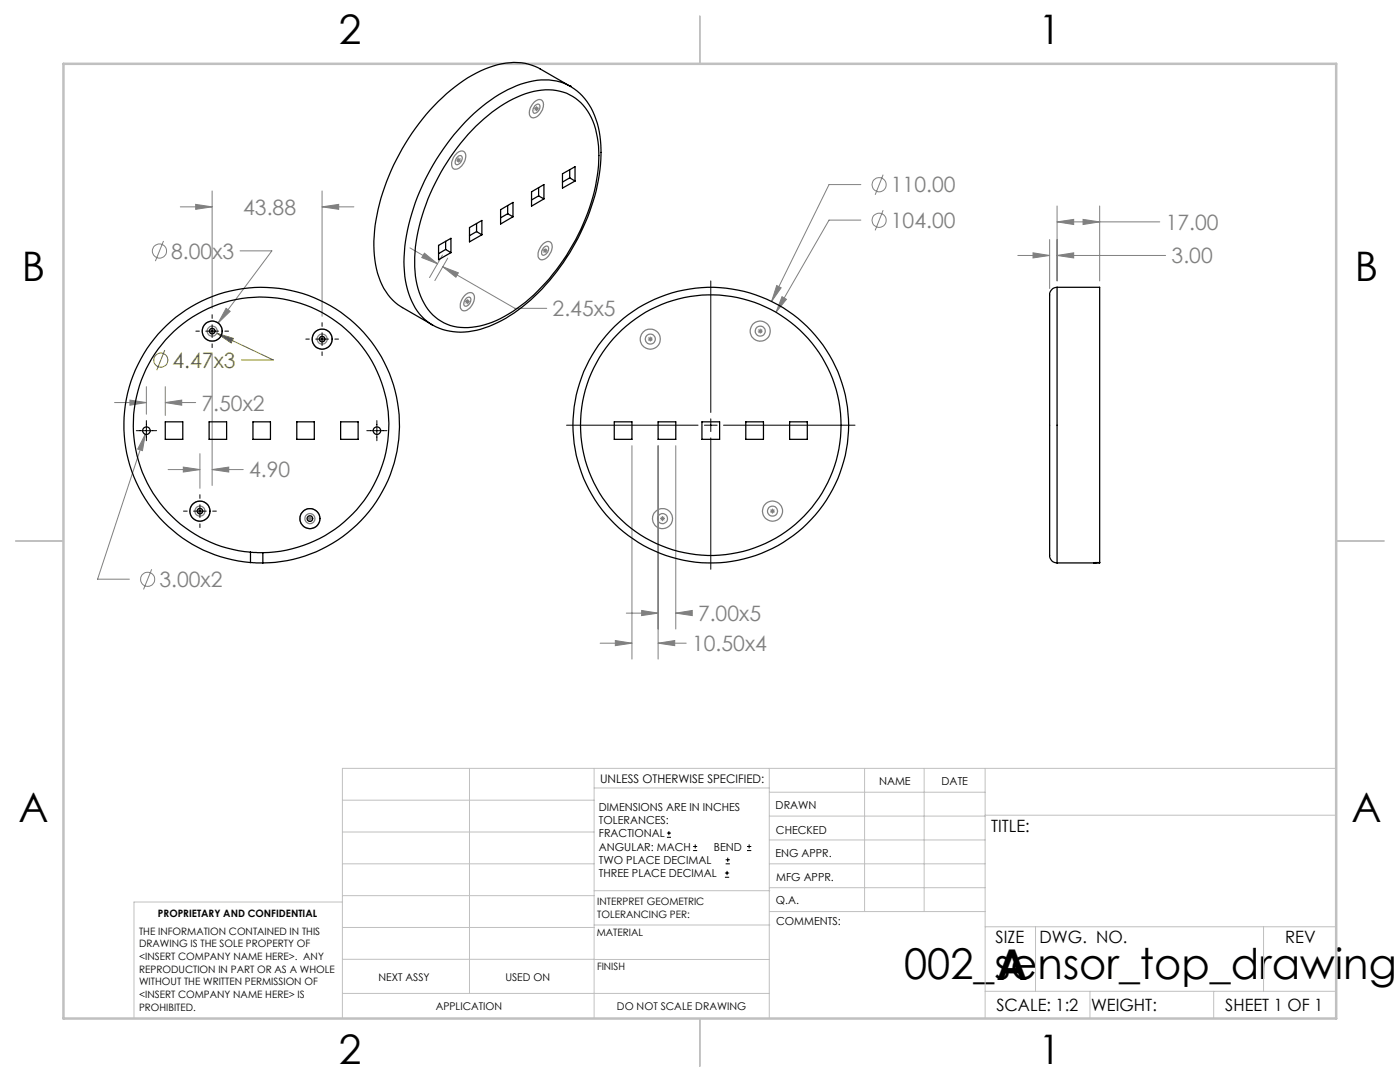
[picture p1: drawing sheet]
<svg xmlns="http://www.w3.org/2000/svg" width="279mm" height="216mm" viewBox="0 0 279 216" stroke-linecap="round" stroke-linejoin="round" font-family="sans-serif">
<g fill="none" stroke="#808080" stroke-width=".2">
<path d="M42.3 38.1v23.4M64.3 38.1v25M91.1 32h.9M91.2 31.6l.7 .7M91.5 31.4v1.1M91.9 31.6l-.7 .7M106.5 21.7h1.1M106.7 21.3l.7 .7M107.1 21.2v1M107.4 21.3l-.7 .7M171.8 36.8h-6.3l-11.5 23.3M176.2 34.9l-1.5 4"/>
<path d="M32.6 48.1l-1.6 4M36 41.3h6.3M39.1 40.8l3.2 .5-3.2 .5zM47.9 50.1h6.4l-10.8 14.4M64.3 41.3l3.3-.5v1zM64.3 41.3h6.3M81.8 49.5l5.5 3.1M84.7 50.5l2.6 2.1-3.1-1.2zM88.3 50.9l-2.6 4.5M88.4 53.2l3.1 1.2-.5 .9zM88.4 53.2l14.4 8.3h6.3M89.4 51.5l-2.6 4.5"/>
<path d="M92.9 59.8l.7 .7M93.3 59.7v1M93.6 59.8l-.7 .7M108.3 50h1M108.4 49.7l.7 .7M108.8 49.5v1M109.1 49.7l-.7 .7M155 57l.9 .4-1.9 2.7zM156.1 59.2l.9 .5-2.1 2.6zM171.8 43.9h-6.3l-10.6 18.4M176.2 41.9l-1.5 4.1M203.1 51h6.4"/>
<path d="M206.2 50.4l3.3 .6-3.3 .5zM209.5 47.8v9.8M211 44.3l3.3-.5v1zM211 51l3.3-.6v1.1zM211 41.1v15M211 44.3h20.5M211 51h21.6M216.1 43.8l3.4 .5-3.4 .5zM219.5 41.1v15M25.9 79.8l3.3 .5-3.3 .6zM29.2 77.2v5.5M33 77.2v5.7"/>
<path d="M41.8 66.1h1.1M42 65.7l.7 .7M42.3 70.6v26.3M42.3 65.6v1M42.7 65.7l-.7 .7M45.1 61.5l.8 .6-2.4 2.4zM63.8 67.7h1M63.9 67.3l.7 .7M64.3 67.2v1M64.6 67.3l-.7 .7M92.7 60.2h1.1M129.3 67.7h1"/>
<path d="M129.4 67.3l.7 .7M129.8 67.2v1M130.1 67.3l-.7 .7M151.2 66.1h1M151.4 65.7l.7 .7M151.7 65.6v1M152.1 65.7l-.7 .7M22.9 80.3h6.3M29 86.6l-.6 3.3-.9-.3zM29 86.6l-9.5 29h6.3M33 80.3l3.3-.5v1.1zM33 80.3h6.1"/>
<path d="M33.5 93.7h6.4M36.6 93.2l3.3 .5-3.3 .5zM39.9 90.5v6.9M42.3 93.7l3.3-.5v1zM42.3 93.7h6.2M126.1 88.9v42.6M131.3 88.9v42.6M134.9 88.9v36.6M30.3 113.6l-1.7 4M39.4 102h1M39.5 101.6l.8 .7M39.9 101.5v1"/>
<path d="M40.3 101.6l-.8 .7M61.3 103.5h1M61.5 103.1l.7 .7M61.8 103v1M62.2 103.1l-.7 .7M131.7 103.5h1M131.9 103.1l.7 .7M132.2 103v1M132.6 103.1l-.7 .7M153.7 102h1M153.8 101.6l.7 .7M154.2 101.5v1"/>
<path d="M154.5 101.6l-.7 .7M119.8 128.3h6.3M122.8 127.8l3.3 .5-3.3 .5zM125 122.3h6.3M128.1 121.8l3.2 .5-3.2 .5zM131.3 128.3l3.4-.5v1zM131.3 128.3h5.6M134.9 122.3l3.2-.5v1zM134.9 122.3h3.2"/>
<circle cx="175.4" cy="36.9" r="1.41"/>
<circle cx="31.8" cy="50.1" r="1.41"/>
<circle cx="175.4" cy="44" r="1.4"/>
<circle cx="29.5" cy="115.6" r="1.41"/>
</g>
<g fill="none" stroke="#808000" stroke-width=".2">
<path d="M32.9 69.9l-1.6 4M43.4 66.5l3.2 1-.5 .9zM43.4 66.5l11.1 5.3h-6.3"/>
<circle cx="32.1" cy="71.9" r="1.41"/>
</g>
<g fill="none" stroke="#000" stroke-width=".2">
<path d="M141.9 56.1v26.2M39.1 66.1h.7M41.1 66.1h2.5M42.3 62.8v.7M42.3 64.8v2.5M42.3 68.6v.8M44.9 66.1h.7M61 67.7h.7M63 67.7h2.5M64.3 64.4v.7M64.3 66.4v2.5M64.3 70.2v.7"/>
<path d="M66.8 67.7h.8M27.2 85.9h4.1M29.2 83.9v4M39.9 98.7v.7M73.2 85.9h4M75.2 83.9v4M113.1 84.8h26.2M140.6 84.8h2.5M141.9 83.6v2.5M141.9 87.4v26.2M144.4 84.8h26.2M36.6 102h.8"/>
<path d="M38.6 102h2.6M39.9 100.7v2.6M39.9 104.5v.8M42.4 102h.8M133.1 167.1h.8M133.1 166.2h.8M133.5 165.8v.9M138.3 169.7h.8M138.3 168.9h.8M138.7 168.5v.8M144.7 175h.8M144.7 174.2h.8"/>
<path d="M144.8 172.4h.9M144.8 171.6h.9M145.1 173.8v.8M145.2 171.1v.9M149.1 169.7h.8M149.1 168.9h.8M149.5 168.5v.8"/>
</g>
<g fill="none" stroke="#808080" stroke-width=".25">
<path d="M91.2 31.5l.1-.1a.57 .57 0 0 1 .8-.2 .57 .57 0 0 1 0 .9l-.3 .4a.55 .55 0 0 1-.8 .3 .55 .55 0 0 1-.1-.8zM91.2 30.6l.1-.1a.99 .99 0 0 1 1.4-.2 .99 .99 0 0 1 .2 1.3 2.43 2.43 0 0 1-2.2 2.2 1.59 1.59 0 0 1-.2-2.3zM106.5 20.5l.3-.3a.95 .95 0 0 1 1.3-.2 .95 .95 0 0 1 .3 1.2 2.47 2.47 0 0 1-2.2 2.3 1.61 1.61 0 0 1-.1-2.4zM106.8 21.1a.56 .56 0 0 1 .8-.3 .56 .56 0 0 1 .1 .9l-.3 .6a.56 .56 0 0 1-.9 .3 .56 .56 0 0 1-.1-.9zM92.7 58.9l.2-.1a1.01 1.01 0 0 1 1.4-.3 1.01 1.01 0 0 1 .3 1.4 2.35 2.35 0 0 1-2.2 2.1 1.56 1.56 0 0 1-.2-2.2zM93.1 59.5a.54 .54 0 0 1 .7-.1 .54 .54 0 0 1 .1 .8l-.3 .6a.55 .55 0 0 1-.8 .3 .55 .55 0 0 1-.2-.9zM108.3 48.8l.2-.3a.95 .95 0 0 1 1.3-.2 .95 .95 0 0 1 .4 1.2 2.47 2.47 0 0 1-2.3 2.3 1.77 1.77 0 0 1 0-2.6zM108.5 49.4a.56 .56 0 0 1 .8-.2 .56 .56 0 0 1 .1 .8l-.3 .6a.54 .54 0 0 1-.8 .3 .54 .54 0 0 1-.2-.7z"/>
<circle cx="42.4" cy="66.1" r="1"/>
<circle cx="42.4" cy="66.1" r="2"/>
<circle cx="64.3" cy="67.7" r="2"/>
<circle cx="64.3" cy="67.7" r="1"/>
<circle cx="129.8" cy="67.7" r=".99"/>
<circle cx="129.8" cy="67.7" r="2"/>
<circle cx="151.7" cy="66.1" r="2"/>
<circle cx="151.7" cy="66.1" r=".99"/>
<circle cx="39.9" cy="102" r="1"/>
<circle cx="39.9" cy="102" r="2"/>
<circle cx="61.8" cy="103.5" r="1"/>
<circle cx="61.8" cy="103.5" r="1.99"/>
<circle cx="132.2" cy="103.5" r="2"/>
<circle cx="132.2" cy="103.5" r="1.01"/>
<circle cx="154.2" cy="102" r="2"/>
<circle cx="154.2" cy="102" r="1"/>
</g>
<g fill="none" stroke="#c0c0c0" stroke-width=".2">
<path d="M68.3 159.7h50.3M93.7 153.3v44.9M118.6 153.3v49.9M118.6 157.2h34.9M153.5 153.3v49.9M153.5 158.1h43.1M172.5 153.3v28.6M184.4 153.3v28.6M196.6 153.3v49.9M266.7 153.3h-198.4v49.9M68.3 178.7h50.3M68.3 172.4h50.3"/>
<path d="M68.3 166h50.3M68.3 180h-41.6v23.2M118.6 177.7h35M153.5 167.6h43.1M153.5 162.8h43.1M153.5 172.4h43.1M153.5 177.1h43.1M196.6 162.7h70.1M68.3 198.2h85.2M68.3 191.4l85.2 .1M68.3 185.1h50.3M118.6 184.6h35"/>
<path d="M153.6 181.9h43M196.6 197.8h70.1M196.6 184.9h70.1M206.7 184.9v12.9M217.5 197.8v5.4M242.2 197.8v5.4M252.2 184.9v12.9"/>
</g>
<path d="M139.7 3.2v9.5M3.1 107.9h9.6M266.7 107.9h9.5M139.7 203.2v9.6" fill="none" stroke="#c0c0c0" stroke-width=".25"/>
<path d="M12.7 12.7h254v190.5h-254z" fill="none" stroke="#c0c0c0" stroke-width=".5"/>
<path d="M43.4 66.5l3.2 1-.5 .9z" fill="#808000"/>
<path d="M128.1 121.8l3.2 .5-3.2 .5zM134.9 122.3l3.2-.5v1zM122.8 127.8l3.3 .5-3.3 .5zM131.3 128.3l3.4-.5v1zM156.1 59.2l-1.2 3.1 2.1-2.6zM155 57l-1 3.1 1.9-2.7zM216.1 43.8l3.4 .5-3.4 .5zM211 44.3l3.3-.5v1zM206.2 50.4l3.3 .6-3.3 .5zM211 51l3.3-.6v1.1zM88.4 53.2l3.1 1.2-.5 .9zM84.7 50.5l2.6 2.1-3.1-1.2zM45.1 61.5l-1.6 3 2.4-2.4zM29 86.6l-1.5 3 .9 .3zM25.9 79.8l3.3 .5-3.3 .6zM33 80.3l3.3-.5v1.1zM39.1 40.8l3.2 .5-3.2 .5zM64.3 41.3l3.3-.5v1zM42.3 93.7l3.3-.5v1zM36.6 93.2l3.3 .5-3.3 .5z" fill="#808080"/>
<g fill="none" stroke="#000" stroke-width=".25">
<path d="M113.8 17.2a12.9 12.9 0 0 1 5.9 9.9 35.9 35.9 0 0 1-4.9 21.4 37.9 37.9 0 0 1-15.5 15.9 14.3 14.3 0 0 1-11.6 1.1l-1.4-.7M113.8 17.2h.1M87.5 20.2a25.5 25.5 0 0 1 13.4-7.6 10.3 10.3 0 0 1 6.9 1.2l6 3.4a11.6 11.6 0 0 0-9.9-.4 33 33 0 0 0-14.8 12 41.7 41.7 0 0 0-8.5 23.5 15.9 15.9 0 0 0 3.6 10.9l1.1 1 1 .6-6-3.4a12.2 12.2 0 0 1-5.5-9.5 34.1 34.1 0 0 1 3.3-17.9 45.7 45.7 0 0 1 9.4-13.8zM95 25.2a24.7 24.7 0 0 1 12.3-7.1 9.6 9.6 0 0 1 11.3 6.8 26.7 26.7 0 0 1-.9 16.6 41.8 41.8 0 0 1-15.3 20.6 16 16 0 0 1-11.9 3 9.8 9.8 0 0 1-7.1-7.5 27.9 27.9 0 0 1 1.6-16.8 44.3 44.3 0 0 1 10-15.6zM106.1 38.3l2.4-1.5v2.9l-2.4 1.4zM107.5 39.1l-1.4 .8M107.5 39.1l1 .6M107.5 37.4v1.7M112.3 34.7l2.5-1.4v2.8l-2.5 1.4zM113.7 35.5l1.1 .6M113.7 35.5l-1.4 .8M113.7 33.9v1.6"/>
<path d="M87.5 49l2.5-1.4v2.8l-2.5 1.4zM88.9 49.8l1.1 .6M88.9 49.8l-1.4 .8M88.9 48.2v1.6M93.7 45.4l2.5-1.4v2.8l-2.5 1.5zM95.1 46.2l1.1 .6M95.1 46.2l-1.4 .8M95.1 44.6v1.6M99.9 41.8l2.5-1.4v2.9l-2.5 1.4zM101.3 42.7l-1.4 .8M101.3 42.7l1.1 .6M101.3 41v1.7"/>
<path d="M211 57.3a1.63 1.63 0 0 0-1.5 2.1v50.9a1.63 1.63 0 0 0 1.5 2M211 57.3h8.5v55M211 57.3v55M33 84.2h3.5v3.5h-3.5zM41.7 84.2h3.5v3.5h-3.5zM50.5 84.2h3.5v3.5h-3.5zM59.2 84.2h3.5v3.5h-3.5zM68 84.2h3.5v3.5h-3.5zM122.6 84.2h3.5v3.5h-3.5zM131.3 84.2h3.6v3.5h-3.6zM140.1 84.2h3.5v3.5h-3.5zM148.8 84.2h3.6v3.5h-3.6z"/>
<path d="M157.6 84.2h3.5v3.5h-3.5zM50 110.2l2.5 .1M50 112.3h2.5M50 110.2a25.5 25.5 0 0 1-20.3-37.6 25.5 25.5 0 0 1 42.6-3.4 25.5 25.5 0 0 1-14 40.3l-2.3 .5-3.5 .3M50 112.3a27.5 27.5 0 0 1-21.7-41 27.5 27.5 0 0 1 46.3-2.5 27.5 27.5 0 0 1-17.3 43.1l-2.4 .3-2.4 .1M50 110.2v2.1M52.5 110.3v2M211 112.3h7.7M218.2 112.3h1.3z"/>
<circle cx="42.3" cy="66.1" r="2"/>
<circle cx="42.4" cy="66.1" r=".57"/>
<circle cx="64.3" cy="67.7" r="2.01"/>
<circle cx="64.3" cy="67.7" r=".56"/>
<circle cx="29.2" cy="85.9" r=".75"/>
<circle cx="75.2" cy="85.9" r=".74"/>
<circle cx="141.8" cy="84.8" r="26"/>
<circle cx="141.8" cy="84.8" r="27.5"/>
<circle cx="39.9" cy="102" r=".56"/>
<circle cx="39.9" cy="102" r="2"/>
<circle cx="61.8" cy="103.5" r=".56"/>
<circle cx="61.9" cy="103.5" r="2"/>
</g>
<g font-size="8.5">
<text x="180.5" y="195.4">002_sensor_top_drawing</text>
<text x="198.9" y="195.5">A</text>
</g>
<g font-size="8.1">
<text x="67.6" y="8.9">2</text>
<text x="207.3" y="8.9">1</text>
<text x="4.4" y="56.2">B</text>
<text x="270.4" y="56.2">B</text>
<text x="3.7" y="164.1">A</text>
<text x="269.7" y="164.1">A</text>
<text x="67.6" y="212.4">2</text>
<text x="207.3" y="212.4">1</text>
</g>
<g font-size="4.2" fill="#808080">
<text x="177.8" y="38.4">110.00</text>
<text x="48.5" y="42.9">43.88</text>
<text x="177.8" y="45.5">104.00</text>
<text x="232.7" y="45.9">17.00</text>
<text x="34.2" y="51.6">8.00x3</text>
<text x="233.8" y="52.5">3.00</text>
<text x="110.3" y="63.1">2.45x5</text>
<text x="40.2" y="81.9">7.50x2</text>
<text x="49.7" y="95.3">4.90</text>
<text x="31.8" y="117.1">3.00x2</text>
<text x="139.3" y="123.9">7.00x5</text>
<text x="138.1" y="129.9">10.50x4</text>
</g>
<text font-size="4.2" fill="#808000" x="34.4" y="73.4">4.47x3</text>
<g font-size="3.4">
<text x="197.8" y="166">TITLE:</text>
<text x="198.7" y="188.1">SIZE</text>
<text x="207.5" y="188.1">DWG. NO.</text>
<text x="256.5" y="188.2">REV</text>
<text x="198.8" y="201.7">SCALE: 1:2</text>
<text x="217.7" y="201.8">WEIGHT:</text>
<text x="244.5" y="201.7">SHEET 1 OF 1</text>
</g>
<text font-size="2.4" x="119.8" y="156.2">UNLESS OTHERWISE SPECIFIED:</text>
<g font-size="2.2">
<text x="119.5" y="161.8">DIMENSIONS ARE IN INCHES</text>
<text x="154.8" y="161.4">DRAWN</text>
<text x="175.4" y="156.6">NAME</text>
<text x="187.9" y="156.7">DATE</text>
<text x="119.5" y="164.4">TOLERANCES:</text>
<text x="119.5" y="167.1">FRACTIONAL</text>
<text x="154.9" y="166.3">CHECKED</text>
<text x="119.5" y="169.7">ANGULAR: MACH</text>
<text x="119.5" y="172.4">TWO PLACE DECIMAL</text>
<text x="142.5" y="169.7">BEND</text>
<text x="154.8" y="171">ENG APPR.</text>
<text x="119.5" y="175">THREE PLACE DECIMAL</text>
<text x="154.9" y="175.7">MFG APPR.</text>
<text x="154.9" y="180.4">Q.A.</text>
<text x="154.9" y="184.6">COMMENTS:</text>
</g>
<g font-size="2.1">
<text x="75.5" y="195.7">NEXT ASSY</text>
<text x="100.9" y="195.7">USED ON</text>
<text x="86.9" y="201.5">APPLICATION</text>
<text x="123.1" y="201.6">DO NOT SCALE DRAWING</text>
</g>
<g font-size="2">
<text x="31.5" y="182.9">PROPRIETARY AND CONFIDENTIAL</text>
<text x="119.2" y="180.6">INTERPRET GEOMETRIC</text>
<text x="119.2" y="183.1">TOLERANCING PER:</text>
<text x="27.8" y="186.5">THE INFORMATION CONTAINED IN THIS</text>
<text x="27.8" y="189">DRAWING IS THE SOLE PROPERTY OF</text>
<text x="27.8" y="191.6">&lt;INSERT COMPANY NAME HERE&gt;. ANY</text>
<text x="119.1" y="186.7">MATERIAL</text>
<text x="27.8" y="194.1">REPRODUCTION IN PART OR AS A WHOLE</text>
<text x="27.8" y="196.6">WITHOUT THE WRITTEN PERMISSION OF</text>
<text x="119.1" y="193.5">FINISH</text>
<text x="27.8" y="199.1">&lt;INSERT COMPANY NAME HERE&gt; IS</text>
<text x="27.8" y="201.7">PROHIBITED.</text>
</g>
</svg>
